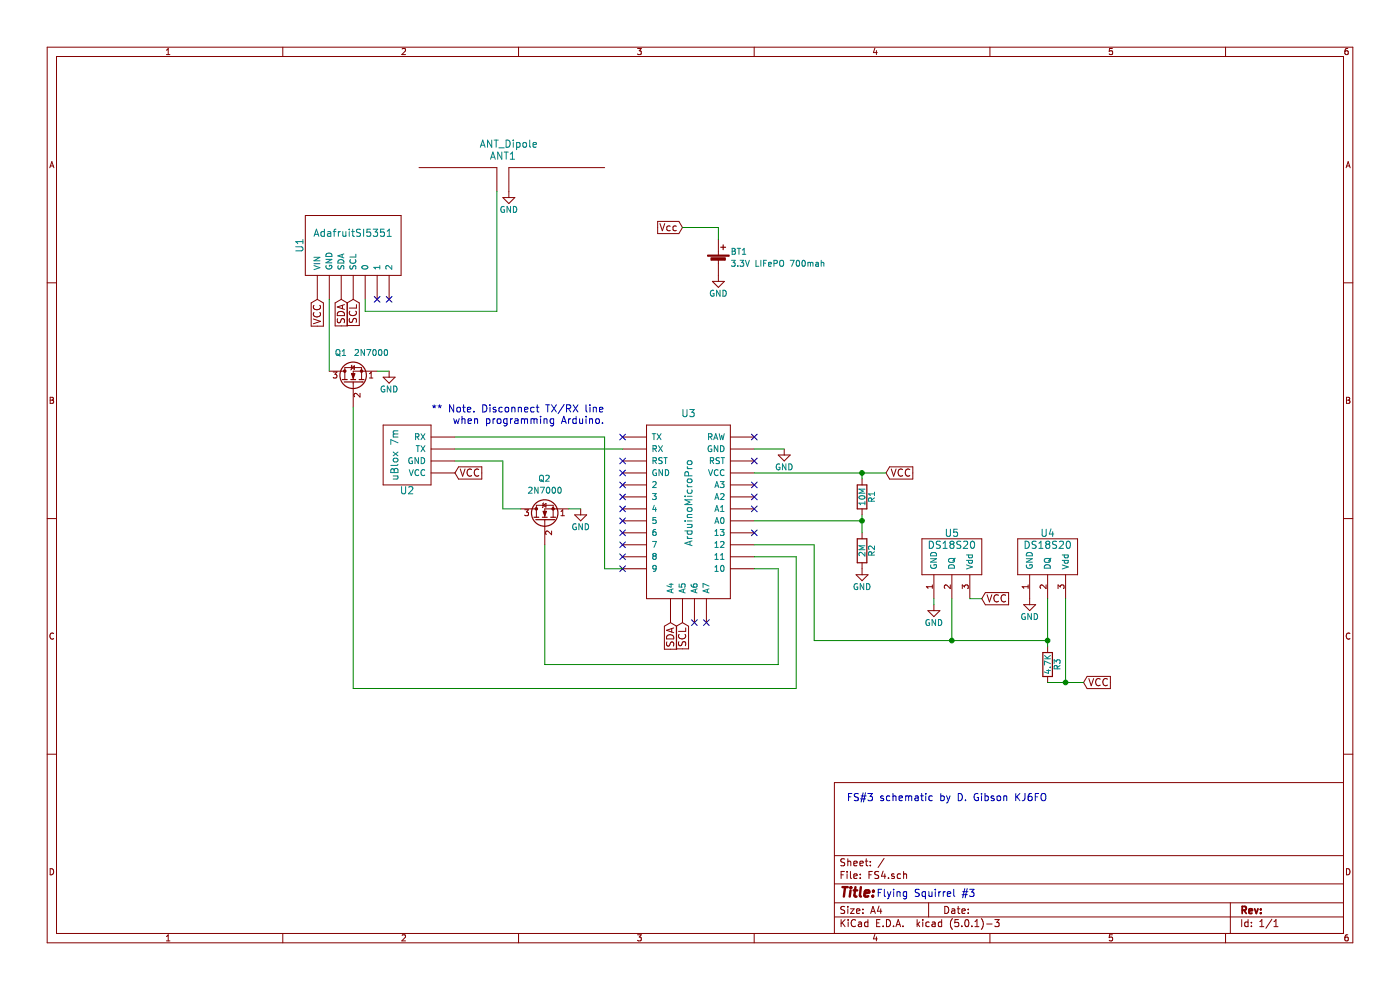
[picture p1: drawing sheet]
EESchema Schematic File Version 4
LIBS:FS3-cache
EELAYER 26 0
EELAYER END
$Descr A4 11693 8268
encoding utf-8
Sheet 1 1
Title ""
Date ""
Rev ""
Comp ""
Comment1 ""
Comment2 ""
Comment3 ""
Comment4 ""
$EndDescr
$Comp
L arduinomicropro:ArduinoMicroPro U3
U 1 1
P 5750 4200
F 0 "U3" H 5750 4950 60  0000 C CNN
F 1 "ArduinoMicroPro" V 5750 4200 60  0000 C CNN
F 2 "" H 5600 4950 60  0001 C CNN
F 3 "" H 5600 4950 60  0001 C CNN
	1    5750 4200
	1    0    0    -1  
$EndComp
$Comp
L adafruitsi5351:AdafruitSI5351 U1
U 1 1
P 3000 2050
F 0 "U1" H 3000 2550 60  0000 C CNN
F 1 "AdafruitSI5351" V 3100 2100 60  0000 C CNN
F 2 "" H 2850 2000 60  0001 C CNN
F 3 "" H 2850 2000 60  0001 C CNN
	1    3000 2050
	0    -1   -1   0   
$EndComp
$Comp
L ds18s20:DS18S20 U4
U 1 1
P 8750 4700
F 0 "U4" H 8750 4950 60  0000 C CNN
F 1 "DS18S20" H 8750 4850 60  0000 C CNN
F 2 "" H 8750 4700 60  0001 C CNN
F 3 "" H 8750 4700 60  0001 C CNN
	1    8750 4700
	1    0    0    -1  
$EndComp
$Comp
L transistors:2N7000 Q2
U 1 1
P 4550 4350
F 0 "Q2" V 4900 4300 50  0000 L CNN
F 1 "2N7000" V 4800 4200 50  0000 L CNN
F 2 "TO_SOT_Packages_THT:TO-92_Molded_Narrow" H 4750 4275 50  0001 L CIN
F 3 "" H 4550 4350 50  0001 L CNN
	1    4550 4350
	0    -1   -1   0   
$EndComp
$Comp
L transistors:2N7000 Q1
U 1 1
P 2950 3200
F 0 "Q1" V 3200 3250 50  0000 L CNN
F 1 "2N7000" V 3200 2900 50  0000 L CNN
F 2 "TO_SOT_Packages_THT:TO-92_Molded_Narrow" H 3150 3125 50  0001 L CIN
F 3 "" H 2950 3200 50  0001 L CNN
	1    2950 3200
	0    -1   -1   0   
$EndComp
$Comp
L Device:R R1
U 1 1
P 7200 4150
F 0 "R1" V 7280 4150 50  0000 C CNN
F 1 "10M" V 7200 4150 50  0000 C CNN
F 2 "" V 7130 4150 50  0001 C CNN
F 3 "" H 7200 4150 50  0001 C CNN
	1    7200 4150
	1    0    0    -1  
$EndComp
$Comp
L Device:R R2
U 1 1
P 7200 4600
F 0 "R2" V 7280 4600 50  0000 C CNN
F 1 "2M" V 7200 4600 50  0000 C CNN
F 2 "" V 7130 4600 50  0001 C CNN
F 3 "" H 7200 4600 50  0001 C CNN
	1    7200 4600
	1    0    0    -1  
$EndComp
$Comp
L Device:R R3
U 1 1
P 8750 5550
F 0 "R3" V 8830 5550 50  0000 C CNN
F 1 "4.7K" V 8750 5550 50  0000 C CNN
F 2 "" V 8680 5550 50  0001 C CNN
F 3 "" H 8750 5550 50  0001 C CNN
	1    8750 5550
	1    0    0    -1  
$EndComp
$Comp
L power:GND #PWR5
U 1 1
P 6550 3750
F 0 "#PWR5" H 6550 3500 50  0001 C CNN
F 1 "GND" H 6550 3600 50  0000 C CNN
F 2 "" H 6550 3750 50  0001 C CNN
F 3 "" H 6550 3750 50  0001 C CNN
	1    6550 3750
	1    0    0    -1  
$EndComp
$Comp
L genericgps:GPS U2
U 1 1
P 3400 3750
F 0 "U2" H 3400 4100 60  0000 C CNN
F 1 "uBlox 7m" V 3500 3800 60  0000 C CNN
F 2 "" H 3200 3700 60  0001 C CNN
F 3 "" H 3200 3700 60  0001 C CNN
	1    3400 3750
	-1   0    0    1   
$EndComp
Text GLabel 5700 1900 0    60   Input ~ 0
Vcc
$Comp
L Device:Battery_Cell BT1
U 1 1
P 6000 2200
F 0 "BT1" H 6100 2300 50  0000 L CNN
F 1 "3.3V LIFePO 700mah" H 6100 2200 50  0000 L CNN
F 2 "" V 6000 2260 50  0001 C CNN
F 3 "" V 6000 2260 50  0001 C CNN
	1    6000 2200
	1    0    0    -1  
$EndComp
$Comp
L power:GND #PWR4
U 1 1
P 6000 2300
F 0 "#PWR4" H 6000 2050 50  0001 C CNN
F 1 "GND" H 6000 2150 50  0000 C CNN
F 2 "" H 6000 2300 50  0001 C CNN
F 3 "" H 6000 2300 50  0001 C CNN
	1    6000 2300
	1    0    0    -1  
$EndComp
Text GLabel 3800 3950 2    60   Input ~ 0
VCC
Text GLabel 2650 2500 3    60   Input ~ 0
VCC
$Comp
L power:GND #PWR6
U 1 1
P 7200 4750
F 0 "#PWR6" H 7200 4500 50  0001 C CNN
F 1 "GND" H 7200 4600 50  0000 C CNN
F 2 "" H 7200 4750 50  0001 C CNN
F 3 "" H 7200 4750 50  0001 C CNN
	1    7200 4750
	1    0    0    -1  
$EndComp
Text GLabel 7400 3950 2    60   Input ~ 0
VCC
$Comp
L power:GND #PWR3
U 1 1
P 4850 4250
F 0 "#PWR3" H 4850 4000 50  0001 C CNN
F 1 "GND" H 4850 4100 50  0000 C CNN
F 2 "" H 4850 4250 50  0001 C CNN
F 3 "" H 4850 4250 50  0001 C CNN
	1    4850 4250
	1    0    0    -1  
$EndComp
$Comp
L power:GND #PWR1
U 1 1
P 3250 3100
F 0 "#PWR1" H 3250 2850 50  0001 C CNN
F 1 "GND" H 3250 2950 50  0000 C CNN
F 2 "" H 3250 3100 50  0001 C CNN
F 3 "" H 3250 3100 50  0001 C CNN
	1    3250 3100
	1    0    0    -1  
$EndComp
$Comp
L power:GND #PWR2
U 1 1
P 4250 1600
F 0 "#PWR2" H 4250 1350 50  0001 C CNN
F 1 "GND" H 4250 1450 50  0000 C CNN
F 2 "" H 4250 1600 50  0001 C CNN
F 3 "" H 4250 1600 50  0001 C CNN
	1    4250 1600
	1    0    0    -1  
$EndComp
Text GLabel 5600 5200 3    60   Input ~ 0
SDA
Text GLabel 5700 5200 3    60   Input ~ 0
SCL
Text GLabel 2850 2500 3    60   Input ~ 0
SDA
Text GLabel 2950 2500 3    60   Input ~ 0
SCL
$Comp
L power:GND #PWR8
U 1 1
P 8600 5000
F 0 "#PWR8" H 8600 4750 50  0001 C CNN
F 1 "GND" H 8600 4850 50  0000 C CNN
F 2 "" H 8600 5000 50  0001 C CNN
F 3 "" H 8600 5000 50  0001 C CNN
	1    8600 5000
	1    0    0    -1  
$EndComp
Text GLabel 9050 5700 2    60   Input ~ 0
VCC
NoConn ~ 3150 2500
NoConn ~ 3250 2500
NoConn ~ 6300 3850
NoConn ~ 6300 4050
NoConn ~ 6300 4150
NoConn ~ 6300 4250
NoConn ~ 6300 4450
NoConn ~ 5200 3850
NoConn ~ 5200 3950
NoConn ~ 5200 4050
NoConn ~ 5200 4150
NoConn ~ 5200 4250
NoConn ~ 5200 4350
NoConn ~ 5200 4450
NoConn ~ 5200 4550
NoConn ~ 5200 4650
NoConn ~ 5200 4750
NoConn ~ 5800 5200
NoConn ~ 5900 5200
NoConn ~ 6300 3650
Text Notes 8150 7500 2    60   ~ 0
Flying Squirrel #3
Text Notes 8750 6700 2    60   ~ 0
FS#3 schematic by D. Gibson KJ6FO
NoConn ~ 5200 3650
Text Notes 5050 3550 2    60   ~ 0
** Note. Disconnect TX/RX line\nwhen programming Arduino.
$Comp
L ant_dipole:ANT_Dipole ANT1
U 1 1
P 4200 1600
F 0 "ANT1" H 4200 1900 60  0000 C CNN
F 1 "ANT_Dipole" H 4250 2000 60  0000 C CNN
F 2 "" H 4300 1600 60  0001 C CNN
F 3 "" H 4300 1600 60  0001 C CNN
	1    4200 1600
	1    0    0    -1  
$EndComp
$Comp
L ds18s20:DS18S20 U5
U 1 1
P 7950 4700
F 0 "U5" H 7950 4950 60  0000 C CNN
F 1 "DS18S20" H 7950 4850 60  0000 C CNN
F 2 "" H 7950 4700 60  0001 C CNN
F 3 "" H 7950 4700 60  0001 C CNN
	1    7950 4700
	1    0    0    -1  
$EndComp
Wire Wire Line
	6300 3750 6550 3750
Wire Wire Line
	3800 3750 5200 3750
Wire Wire Line
	4750 4250 4850 4250
Wire Wire Line
	3800 3850 4200 3850
Wire Wire Line
	4200 3850 4200 4250
Wire Wire Line
	4200 4250 4350 4250
Wire Wire Line
	6300 4750 6500 4750
Wire Wire Line
	6500 4750 6500 5550
Wire Wire Line
	6500 5550 4550 5550
Wire Wire Line
	4550 5550 4550 4550
Wire Wire Line
	2750 2500 2750 3100
Wire Wire Line
	3150 3100 3250 3100
Wire Wire Line
	2950 3400 2950 5750
Wire Wire Line
	2950 5750 6650 5750
Wire Wire Line
	6650 5750 6650 4650
Wire Wire Line
	6650 4650 6300 4650
Wire Wire Line
	3050 2500 3050 2600
Wire Wire Line
	3050 2600 4150 2600
Wire Wire Line
	4150 2600 4150 1600
Wire Wire Line
	6300 4550 6800 4550
Wire Wire Line
	6800 4550 6800 5350
Wire Wire Line
	6000 2000 6000 1900
Wire Wire Line
	6300 3950 7200 3950
Wire Wire Line
	7200 4000 7200 3950
Connection ~ 7200 3950
Wire Wire Line
	6300 4350 7200 4350
Connection ~ 7200 4350
Wire Wire Line
	7200 4300 7200 4350
Wire Wire Line
	6800 5350 7950 5350
Wire Wire Line
	8750 5000 8750 5350
Wire Wire Line
	8750 5700 8900 5700
Wire Wire Line
	8900 5000 8900 5700
Connection ~ 8900 5700
Connection ~ 8750 5350
Wire Wire Line
	6000 1900 5700 1900
$Comp
L power:GND #PWR?
U 1 1
P 7800 5050
F 0 "#PWR?" H 7800 4800 50  0001 C CNN
F 1 "GND" H 7800 4900 50  0000 C CNN
F 2 "" H 7800 5050 50  0001 C CNN
F 3 "" H 7800 5050 50  0001 C CNN
	1    7800 5050
	1    0    0    -1  
$EndComp
Text GLabel 8200 5000 2    60   Input ~ 0
VCC
Wire Wire Line
	7800 5000 7800 5050
Wire Wire Line
	8100 5000 8200 5000
Wire Wire Line
	7950 5000 7950 5350
Connection ~ 7950 5350
Wire Wire Line
	7200 3950 7400 3950
Wire Wire Line
	7200 4350 7200 4450
Wire Wire Line
	8900 5700 9050 5700
Wire Wire Line
	8750 5350 8750 5400
Wire Wire Line
	7950 5350 8750 5350
Wire Wire Line
	5200 4750 5050 4750
Wire Wire Line
	5050 4750 5050 3650
Wire Wire Line
	5050 3650 3800 3650
$EndSCHEMATC
